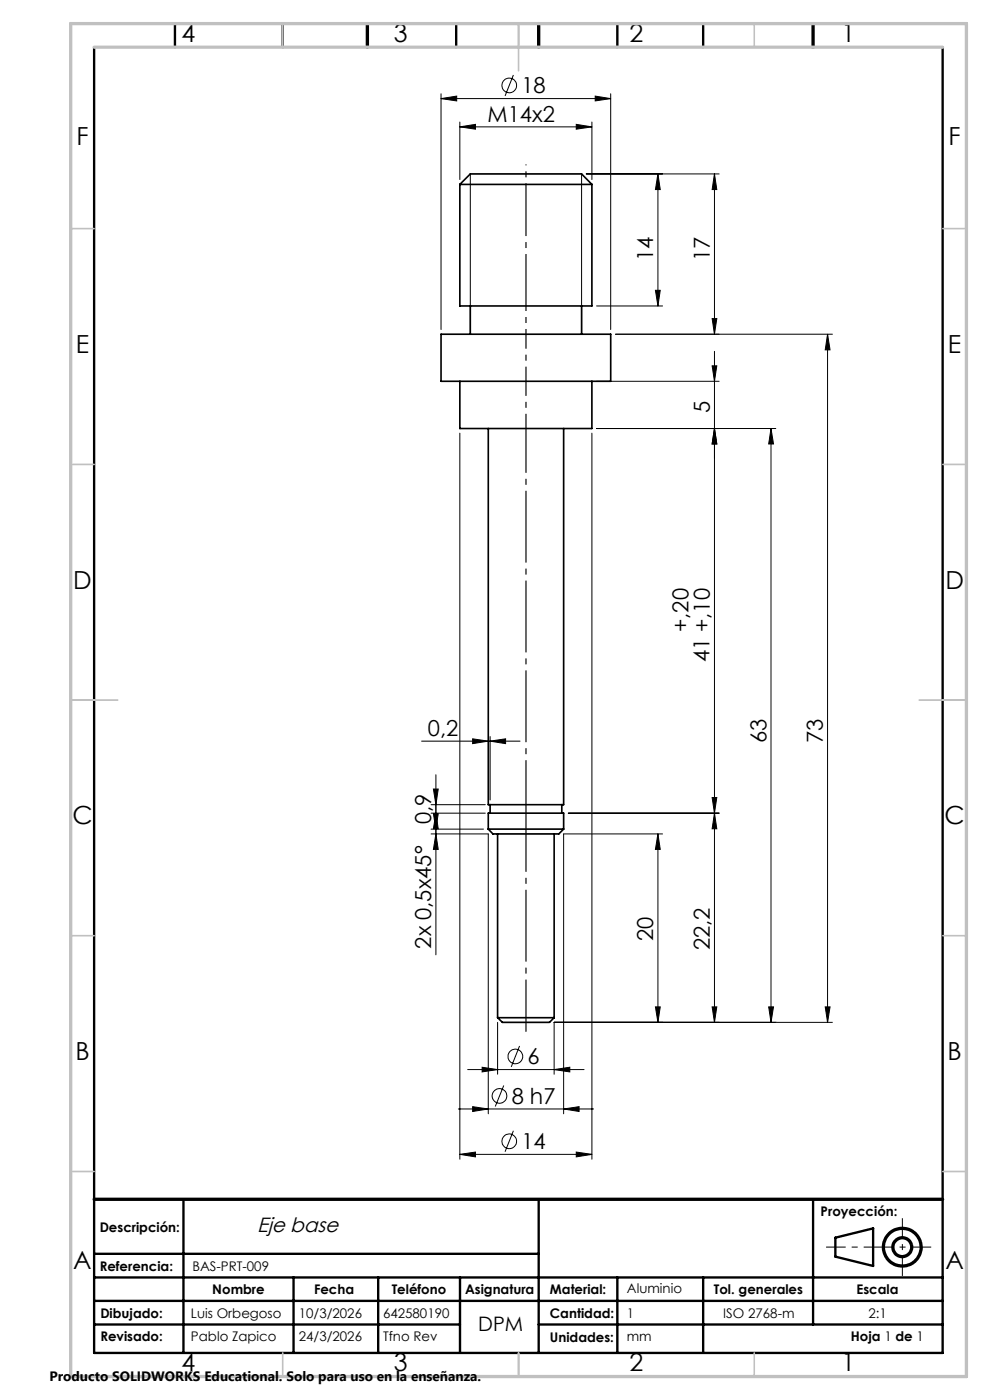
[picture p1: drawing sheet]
<svg xmlns="http://www.w3.org/2000/svg" width="210mm" height="297mm" viewBox="0 0 210 297" stroke-linecap="round" stroke-linejoin="round" font-family="sans-serif">
<g fill="none" stroke="#000" stroke-width=".35">
<path d="M97.5 39.1l2.3-2.2h23.6l2.2 2.2M97.5 39.1h28.1M97.5 39.1v25.8h28.1v-25.8M93.6 70.9h35.9v10h-35.9zM99.8 64.9v6M123.4 64.9v6M97.5 80.9v10h28.1v-10M103.6 90.9v79.8h16v-79.8M103.6 175.9h16M103.6 175.9v-3.4h16v3.4M103.6 175.9l1 1h13.9l1.1-1M104 170.7v1.8"/>
<path d="M105.6 176.9v39M117.5 176.9v39M119.2 170.7v1.8M105.6 215.9h11.9M105.6 215.9l1 1h10l.9-1"/>
</g>
<g fill="none" stroke="#000" stroke-width=".21">
<path d="M93.6 19.9v50M108.9 15.9l-1.8 4.5M129.5 19.9v50M93.6 20.9l3.3-.5v1zM93.6 20.9h35.9M97.5 26.9l3.4-.5v1zM97.5 25.9v12.2M97.5 26.9h28.1M99.8 36.9v34M122.2 26.4l3.4 .5-3.4 .5zM123.4 36.9v34M124.4 36.9h28.1"/>
<path d="M125.6 25.9v12.2M126.3 20.4l3.2 .5-3.2 .5zM139.6 36.9l.5 3.3h-1.1zM139.6 36.9v28M151.6 36.9l.4 3.3h-.9zM151.6 36.9v34M126.5 64.9h14M130.6 70.9h46M139 61.6h1.1l-.5 3.3zM151.1 77.6h.9l-.4 3.3zM151.1 67.6h.9l-.4 3.3zM151.6 74.5v142.4"/>
<path d="M175.5 70.9l.6 3.3h-1.1zM175.5 70.9v146M97.5 91.9v154M125.6 91.9v154M126.5 90.9h38.1M126.5 80.9h26M151.6 90.9l.4 3.3h-.9zM163.5 90.9l.6 3.3h-1zM163.5 90.9v126M89.4 157.2h20.9M100.3 156.7l3.3 .5-3.3 .6zM104 157.2l3.2-.5v1.1z"/>
<path d="M104 156.2v13.5M91.4 176.9h12.2v59.4M91.4 175.9h11.2M91.4 170.7h11.5M91.4 172.5h11.5M91.9 172.6h1.1l-.5 3.3zM91.9 167.4h1.1l-.5 3.3zM92.5 176.9l.5 3.3h-1.1zM92.5 172.5l.5 3.3h-1.1zM92.5 164.4v38.2M120.5 172.5h32M139.6 176.9l.5 3.3h-1.1z"/>
<path d="M139.6 176.9v40M140.5 176.9h-20.9v59.4M151.1 169.2h.9l-.4 3.3zM151.6 172.5l.4 3.3h-.9zM105.6 216.9v11M139 213.6h1.1l-.5 3.3zM151.1 213.6h.9l-.4 3.3zM163.1 213.6h1l-.6 3.3zM175 213.6h1.1l-.6 3.3zM176.6 216.9h-59.1v11M97.2 235.3h28.7M99.2 226.9h24.7"/>
<path d="M100.3 234.8l3.3 .5-3.3 .5zM102.3 226.4l3.3 .5-3.3 .5zM106.9 230.3l-1.8 4.4M108.9 239.9l-1.8 4.4M110.2 221.9l-1.8 4.4M117.5 226.9l3.4-.5v1zM119.6 235.3l3.2-.5v1zM97.5 244.9l3.4-.5v1zM97.5 244.9h28.1M122.2 244.4l3.4 .5-3.4 .5z"/>
<circle cx="108" cy="18.1" r="1.55"/>
<circle cx="106" cy="232.5" r="1.55"/>
<circle cx="109.3" cy="224.1" r="1.56"/>
<circle cx="108" cy="242.1" r="1.56"/>
</g>
<g fill="none" stroke="#000" stroke-width=".7" stroke-linecap="butt">
<circle cx="191.4" cy="264.6" r="4"/>
<circle cx="191.4" cy="264.6" r="2"/>
</g>
<path d="M111.6 64.9v6" fill="none" stroke="#000" stroke-width=".25" stroke-dasharray="15.2 1.3 1.3 1.3" stroke-dashoffset="14.1" stroke-linecap="butt"/>
<path d="M111.6 39.1v25.8" fill="none" stroke="#000" stroke-width=".25" stroke-dasharray="15.2 1.3 1.3 1.3" stroke-dashoffset="4.2" stroke-linecap="butt"/>
<path d="M111.6 176.9v39" fill="none" stroke="#000" stroke-width=".25" stroke-dasharray="15.2 1.3 1.3 1.3" stroke-dashoffset="7.2" stroke-linecap="butt"/>
<path d="M111.6 172.5v3.4M111.6 170.7v1.8M111.6 175.9v1M111.6 215.9v3" fill="none" stroke="#000" stroke-width=".25" stroke-dasharray="15.2 1.3 1.3 1.3" stroke-linecap="butt"/>
<path d="M111.6 90.9v79.8" fill="none" stroke="#000" stroke-width=".25" stroke-dasharray="15.2 1.3 1.3 1.3" stroke-dashoffset="5.8" stroke-linecap="butt"/>
<path d="M111.6 70.9v10M111.6 80.9v10" fill="none" stroke="#000" stroke-width=".25" stroke-dasharray="15.2 1.3 1.3 1.3" stroke-dashoffset="12.1" stroke-linecap="butt"/>
<path d="M111.6 39.1v-4.2" fill="none" stroke="#000" stroke-width=".25" stroke-dasharray="15.2 1.3 1.3 1.3" stroke-dashoffset="15" stroke-linecap="butt"/>
<path d="M197.5 264.6h-22.3" fill="none" stroke="#000" stroke-width=".21" stroke-dasharray="6.3 1.3 1.3 1.3" stroke-dashoffset="2.2" stroke-linecap="butt"/>
<path d="M191.4 258.4v12.3" fill="none" stroke="#000" stroke-width=".21" stroke-dasharray="6.3 1.3 1.3 1.3" stroke-dashoffset="2.1" stroke-linecap="butt"/>
<g fill="none" stroke="#000" stroke-width=".5">
<path d="M20 10v277h180v-277M37.1 5v5M60 5v5M96.8 5v5M131 5v5M149.2 5v5M38.9 254.4v32.6M114.3 254.4v32.6M172.5 254.4v26.6M20 266h94.3M20 271h180M20 276h180"/>
<path d="M62.3 271v16M80.2 271v16M97.6 271v16M131 271v16M149.2 271v16M177.2 262.6l8-2v8l-8-2zM20 281h77.6M114.3 281h85.7"/>
</g>
<path d="M77.9 5v5M114.3 5v5M172.5 5v5M20 254.4h180" fill="none" stroke="#000" stroke-width=".7"/>
<g fill="none" stroke="#c0c0c0" stroke-width=".35">
<path d="M60 5v5M110 5v10M160 5v5M15 48.5h5M200 48.5h5M15 98.5h5M200 98.5h5M15 148.5h10M195 148.5h10M15 198.5h5M200 198.5h5M15 248.5h5"/>
<path d="M200 248.5h5M60 287v5M110 287v5M160 287v5"/>
</g>
<path d="M15 5h190v287h-190zM20 10h180" fill="none" stroke="#c0c0c0" stroke-width=".7"/>
<g fill="#000">
<path d="M97.5 26.9l3.4-.5v1zM122.2 26.4l3.4 .5-3.4 .5zM93.6 20.9l3.3-.5v1zM126.3 20.4l3.2 .5-3.2 .5zM102.3 226.4l3.3 .5-3.3 .5zM117.5 226.9l3.4-.5v1zM100.3 156.7l3.3 .5-3.3 .6zM104 157.2l3.2-.5v1.1z"/>
<path d="M139.6 36.9l.5 3.3h-1.1zM139 61.6h1.1l-.5 3.3zM91.9 167.4h1.1l-.5 3.3zM92.5 172.5l.5 3.3h-1.1zM139.6 176.9l.5 3.3h-1.1zM139 213.6h1.1l-.5 3.3zM163.5 90.9l.6 3.3h-1zM163.1 213.6h1l-.6 3.3zM151.6 90.9l.4 3.3h-.9zM151.1 169.2h.9l-.4 3.3zM151.6 36.9l.4 3.3h-.9zM151.1 67.6h.9l-.4 3.3zM151.6 172.5l.4 3.3h-.9zM151.1 213.6h.9l-.4 3.3z"/>
<path d="M151.6 90.9l.4 3.3h-.9zM151.1 77.6h.9l-.4 3.3zM92.5 176.9l.5 3.3h-1.1zM91.9 172.6h1.1l-.5 3.3zM175 213.6h1.1l-.6 3.3zM175.5 70.9l.6 3.3h-1.1z"/>
<path d="M122.2 244.4l3.4 .5-3.4 .5zM97.5 244.9l3.4-.5v1zM119.6 235.3l3.2-.5v1zM100.3 234.8l3.3 .5-3.3 .5z"/>
</g>
<g font-size="5.3">
<text x="38.5" y="8.9">4</text>
<text x="83.5" y="8.9">3</text>
<text x="133.5" y="8.9">2</text>
<text x="178.5" y="8.9">1</text>
<text x="16.2" y="30.7">F</text>
<text x="201.2" y="30.7">F</text>
<text x="16.1" y="74.9">E</text>
<text x="201.1" y="74.9">E</text>
<text x="15.5" y="124.9">D</text>
<text x="200.5" y="124.9">D</text>
<text x="15.4" y="174.9">C</text>
<text x="200.4" y="174.9">C</text>
<text x="16" y="224.9">B</text>
<text x="201" y="224.9">B</text>
<text x="15.5" y="269.2">A</text>
<text x="200.5" y="269.2">A</text>
<text x="38.5" y="290.9">4</text>
<text x="83.5" y="290.9">3</text>
<text x="133.5" y="290.9">2</text>
<text x="178.5" y="290.9">1</text>
</g>
<g font-size="4.7">
<text x="110.6" y="19.8">18</text>
<text x="103.4" y="25.9">M14x2</text>
<text x="138.6" y="55.5" transform="rotate(-90 138.6 55.5)">14</text>
<text x="150.6" y="55.5" transform="rotate(-90 150.6 55.5)">17</text>
<text x="150.6" y="87.6" transform="rotate(-90 150.6 87.6)">5</text>
<text x="146" y="134.1" transform="rotate(-90 146 134.1)">+,20</text>
<text x="150.5" y="140.5" transform="rotate(-90 150.5 140.5)">41 +,10</text>
<text x="90.7" y="156.2">0,2</text>
<text x="162.6" y="157.7" transform="rotate(-90 162.6 157.7)">63</text>
<text x="174.6" y="157.7" transform="rotate(-90 174.6 157.7)">73</text>
<text x="91.5" y="174.8" transform="rotate(-90 91.5 174.8)">0,9</text>
<text x="91.5" y="201.2" transform="rotate(-90 91.5 201.2)">2x 0,5x45°</text>
<text x="138.6" y="199.6" transform="rotate(-90 138.6 199.6)">20</text>
<text x="150.6" y="201.5" transform="rotate(-90 150.6 201.5)">22,2</text>
<text x="111.9" y="225.8">6</text>
<text x="108.5" y="234.2">8 h7</text>
<text x="110.6" y="243.8">14</text>
</g>
<text font-size="4.4" x="54.5" y="261.3">Eje base</text>
<text font-size="4.2" x="101.4" y="282.3">DPM</text>
<text font-size="2.9" x="10.5" y="292.9">Producto SOLIDWORKS Educational. Solo para uso en la enseñanza.</text>
<g font-size="2.8">
<text x="21.1" y="261.3">Descripción:</text>
<text x="174.1" y="258">Proyección:</text>
<text x="21.1" y="269.7">Referencia:</text>
<text x="40.8" y="269.7">BAS-PRT-009</text>
<text x="45" y="274.5">Nombre</text>
<text x="66.6" y="274.5">Fecha</text>
<text x="83.1" y="274.5">Teléfono</text>
<text x="98.6" y="274.5">Asignatura</text>
<text x="116.7" y="274.5">Material:</text>
<text x="133" y="274.4">Aluminio</text>
<text x="151.4" y="274.5">Tol. generales</text>
<text x="181.7" y="274.5">Escala</text>
<text x="21.3" y="279.7">Dibujado:</text>
<text x="40.5" y="279.7">Luis Orbegoso</text>
<text x="63.4" y="279.7">10/3/2026</text>
<text x="81.3" y="279.7">642580190</text>
<text x="116.7" y="279.7">Cantidad:</text>
<text x="133" y="279.6">1</text>
<text x="153.4" y="279.7">ISO 2768-m</text>
<text x="184.2" y="279.7">2:1</text>
<text x="21.3" y="284.6">Revisado:</text>
<text x="40.5" y="284.6">Pablo Zapico</text>
<text x="63.4" y="284.6">24/3/2026</text>
<text x="81.3" y="284.6">Tfno Rev</text>
<text x="116.7" y="284.6">Unidades:</text>
<text x="133" y="284.5">mm</text>
<text x="180.5" y="284.5">Hoja 1 de 1</text>
</g>
</svg>
